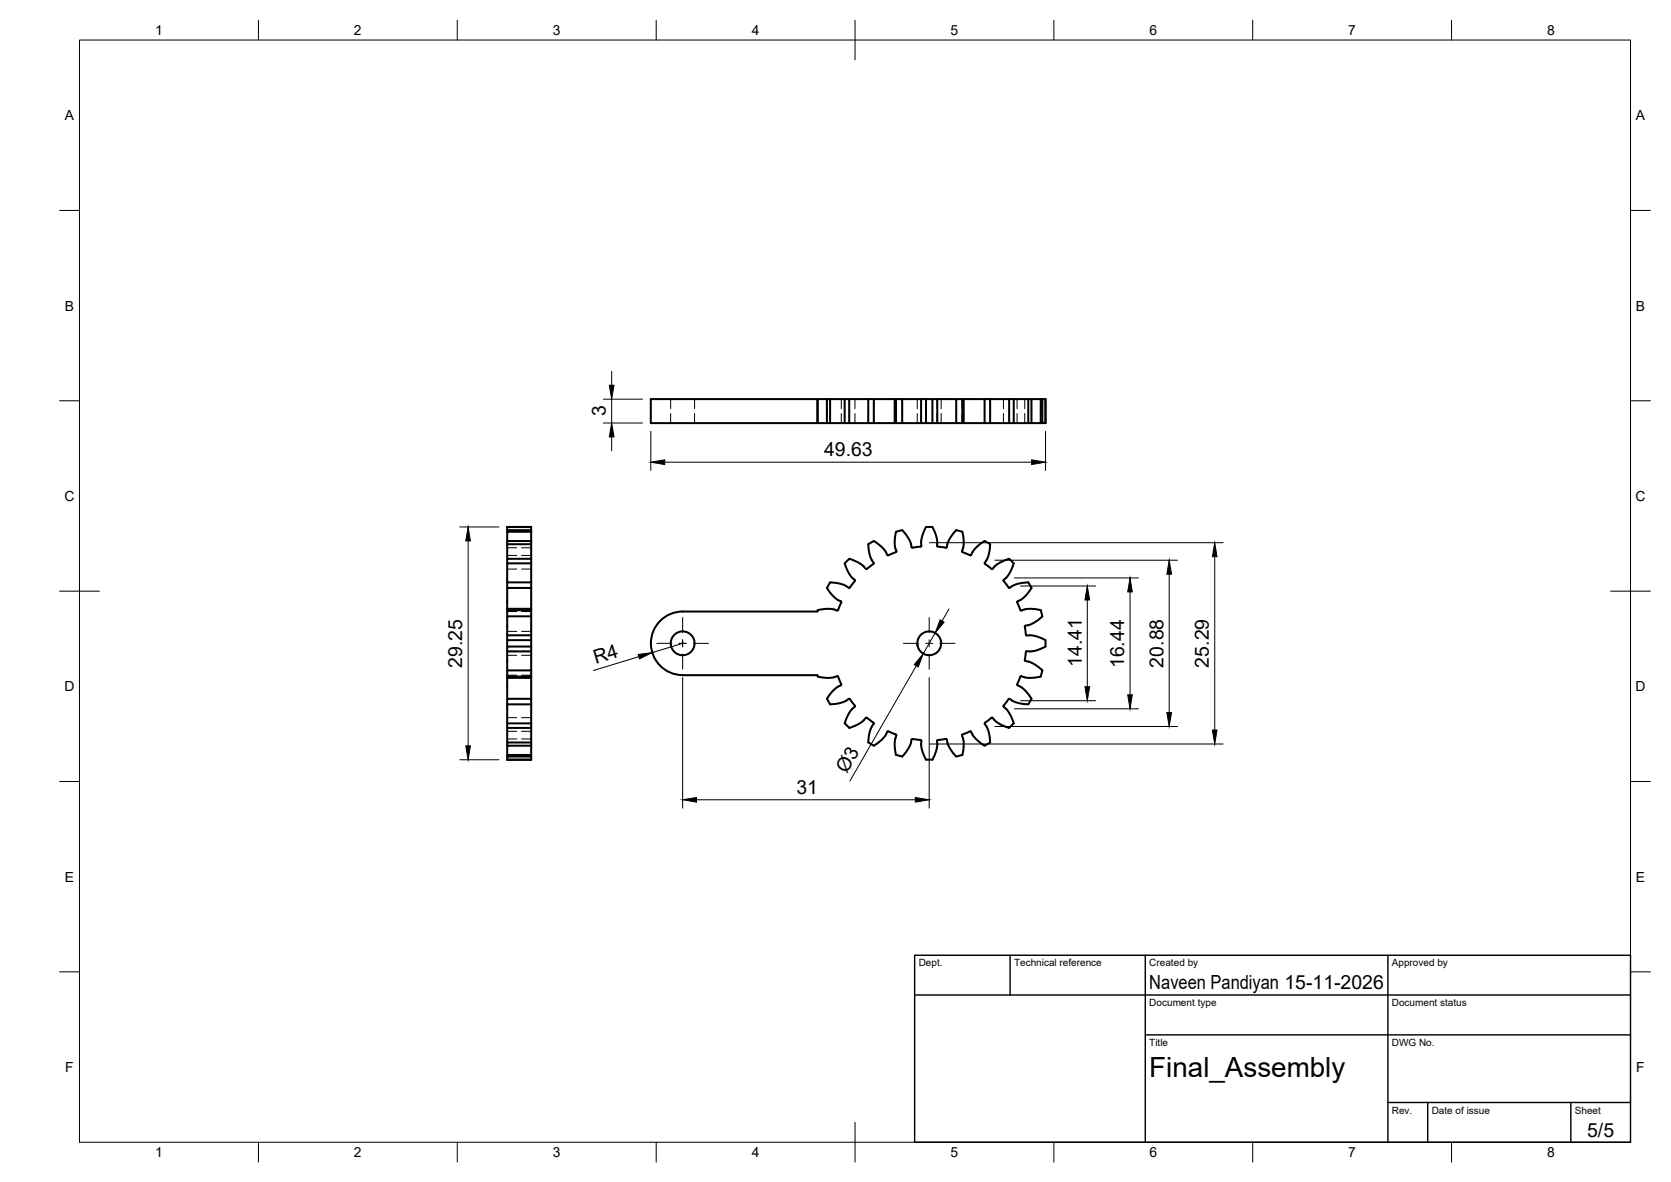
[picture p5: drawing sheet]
<svg xmlns="http://www.w3.org/2000/svg" width="420mm" height="297mm" viewBox="0 0 420 297" stroke-linecap="round" stroke-linejoin="round" font-family="sans-serif">
<!-- layer: Visible -->
<g fill="none" stroke="#000" stroke-width=".51">
<path d="M163.6 100.3h41.9v6h-41.9zM205.5 106.3h57.4M205.5 100.3l.1 6M205.6 100.3h2.3v6M207.9 100.3h.8v6M208.7 100.3h3.7v6M212.4 100.3h1.1v6M213.5 100.3h4.8M218.3 100.3h1.4v6M218.3 100.3v6M219.7 100.3h5.3M225 100.3h.3v6"/>
<path d="M225 100.3v6M225.3 100.3h1.5v6M226.8 100.3h4.8M231.6 100.3h1.2v6M231.6 100.3v6M232.8 100.3h1.6v6M234.4 100.3h1.3M235.7 100.3h4.7v6M235.7 100.3v6M240.4 100.3h1.6v6M242 100.3h.3M242.3 100.3h5.3v6"/>
<path d="M242.3 100.3v6M247.6 100.3h1.4v6M249 100.3h4.7v6M253.7 100.3h1.2v6M254.9 100.3h3.7v6M258.6 100.3h.8v6M259.4 100.3h2.3v6M261.7 100.3h.4v6M262.1 100.3h.8v6M262.9 100.3h.1M262.9 100.3v6M127.5 132.4h.1"/>
<path d="M127.5 132.4h6.1M133.6 132.4v58.5M133.6 136.8h-6.1v3.6M133.6 136h-6.1v.8M133.6 133.6h-6.1v2.4M133.6 133.2h-6.1v.4M133.6 132.4h-6.1v.8M219.7 136l2.1 1.6 1.4 1.9 1.3-.4a.77 .77 0 0 0 .9-.6M219.7 136l-1 .5a.84 .84 0 0 0-.3 1.1l.5 2.4 .8 1.4a.76 .76 0 0 1-.7 .8l-.4 .2a.77 .77 0 0 1-.9 .5l-1.3-1.2-1.6-.8a1.3 1.3 0 0 0-2.1 .4 1.01 1.01 0 0 0 0 1.3l1.1 2.1 1.2 1.2-1.3 1.8h-.3l-2.1-1-2.6-.3M229.4 137.6l-.2-.1-.5-1.7-1-1.6a1.33 1.33 0 0 0-2-.7 1.03 1.03 0 0 0-.6 1.2l-.1 2 .4 1.8M237.9 137.6l-1.3-.1a.77 .77 0 0 1-1-.4l-.1-2-.5-1.4a1.35 1.35 0 0 0-1.8-1.3 1.02 1.02 0 0 0-.8 1l-.7 1.9-.1 2-2.2 .3M242 133.6l.3 3.2-.4 1.8 1.3 .6a.77 .77 0 0 0 1 .2"/>
<path d="M242 133.6l-.4-.1a1.34 1.34 0 0 0-2.1 .7l-.9 1.6-.5 1.7-.3 .1M244.2 139.5l1.1-1.7 2.3-1.8 1.4 .8-.5 2.8-.9 2 1.7 1.4 .3-.1M127.5 159.6v1.3M127.5 153v.3M127.5 159.6h6.1M127.5 153h6.1M133.6 154.9h-6.1v4.7M133.6 147.8h-6.1v5.2M133.6 141.6h-6.1v4.8M133.6 153.3h-6.1v1.6M133.6 146.4h-6.1v1.4M133.6 140.4h-6.1v1.2"/>
<path d="M208.7 146.4l-.2 .3a1.34 1.34 0 0 0 .2 2.2l1.4 1.5 1.3 .7a.77 .77 0 0 1-.2 1l-.5 1.2M210.5 153.4l-1-.3-1.5-.1-2.4 .3-.1 .4h-33.8a8 8 0 0 0-8 8 8 8 0 0 0 8 8h33.8M210.7 153.3l-.2 .1M249.6 142.9l.8-.9 2.1-1.1a1.32 1.32 0 0 1 2.1 .4l.3 .3-.8 2-.8 1.3-.9 .8a.77 .77 0 0 0 .5 1l.2 .3a.81 .81 0 0 0 .8 .7l1.2-.7 1.6-.5 1.9-.1 .2 .3a1.36 1.36 0 0 1-.2 2.2l-1.3 1.4-1.4 .8a.77 .77 0 0 0 .2 1l.5 1.2M256.6 153.3l.2 .1M256.8 153.4l1.5-.4h1.5l1.9 .3 .1 .4a1.34 1.34 0 0 1-.7 2.1l-1.8 1.1-1.5 .3a.76 .76 0 0 0 0 1.1l.1 1.2M258 159.5l.2 .2M258.1 159.7l1.2-.1 1.6 .4 2 .9v.4a1.33 1.33 0 0 1-1.2 1.8l-1.5 .5-2.2 .1-.2 1.4a.76 .76 0 0 0 0 1M127.5 177v4.8M127.5 170.4v5.2M127.5 163.7v4.8M127.5 177h6.1"/>
<path d="M127.5 170.4h6.1M127.5 163.7h6.1M133.6 175.6h-6.1v1.4M133.6 170h-6.1v.4M133.6 168.5h-6.1v1.5M133.6 162.5h-6.1v1.2M133.6 160.9h-6.1v1.6M205.5 169.7l.1 .3 1.9 .3h1.5l1.5-.4M207.9 175.6l.8 1.4M208.7 177l3-.5 1.7-.9a.76 .76 0 0 1 .8 .8l.2 .3a.77 .77 0 0 1 .5 .9M210.5 169.9l.2 .1M210.7 170l.8 1.9"/>
<path d="M211.5 172l-.1 .2-1 .5-1 1-1.5 1.9M214.9 177.6l-1.1 1.1-.9 1.8a1.29 1.29 0 0 0 .4 2.1l.2 .3 2-.8 1.3-.8 .9-.9h.3l1.7 1.4-1 2.2-.4 2.6 1.4 .8M252.4 177.6l.9 .9 1.1 2a1.3 1.3 0 0 1-.4 2.1 .85 .85 0 0 1-1 .1l-2.1-1.1-1.3-1.2M255.8 172l.1 .2 1 .5 1 1 1.5 1.9M256.6 170l-.8 2M256.8 169.9l-.2 .1M257.8 166.1l1.5 .4 1.8 1.1a1.33 1.33 0 0 1 .7 2 .85 .85 0 0 1-.9 .6l-2.6 .1-1.5-.4M258.6 177l-2.7-.4-2.2-1-1.3 1.7v.3M259.4 175.6l-.8 1.4M127.5 190.9h6.1M133.6 190.9h-6.1M133.6 190.1h-6.1v.8"/>
<path d="M133.6 189.7h-6.1v.4M133.6 187.4h-6.1v2.3M133.6 186.6h-6.1v.8M133.6 182.9h-6.1v3.7M133.6 181.8h-6.1v1.1M223.1 183.9a.77 .77 0 0 1 1 .2l1.2 .5M223.1 183.9l-.5 1-.8 .9-2.1 1.6M225.3 184.6l.1 .2M225.4 184.9l-.4 1.8 .3 3 1.6 .4M231.5 186l.2 .2v1.9l.6 1.6a1.3 1.3 0 0 0 1.8 1.2 1.01 1.01 0 0 0 .8-1l.6-1.7 .1-2 .2-.2M231.5 186l-1.2-.2a.76 .76 0 0 0-1.1 .1l-.6 1.9-1.8 2.3M235.8 186l1.2-.2a.76 .76 0 0 1 1.1 .1l.6 1.9 1.7 2.3"/>
<path d="M242 189.7l-1.6 .4M242 184.6l-.1 .2 .4 1.5v1l-.3 2.4M244.2 183.9a.77 .77 0 0 0-1 .2l-1.2 .5M249.6 180.4a.77 .77 0 0 0-.9 .5l-.4 .2a.76 .76 0 0 0-.7 .8l.7 1.2 .5 1.6 .2 1.9-.4 .2a1.34 1.34 0 0 1-2.2-.2l-1.5-1.4-.7-1.3"/>
<circle cx="171.7" cy="161.7" r="3"/>
<circle cx="233.6" cy="161.7" r="3"/>
</g>
<!-- layer: Hidden -->
<g fill="none" stroke="#000" stroke-width=".25">
<path d="M168.6 100.3v2.4M168.6 103.9v2.4M174.6 100.3v2.4M174.6 103.9v2.4M211.5 100.3v2.4M211.5 103.9v2.4M215 100.3v2.4M215 103.9v2.4M219.7 100.3v2.4M219.7 103.9v2.4M225.4 100.3v2.4M225.4 103.9v2.4"/>
<path d="M230.6 100.3v2.4M230.6 103.9v2.4M231.7 100.3v2.4M231.7 103.9v2.4M235.6 100.3v2.4M235.6 103.9v2.4M236.6 100.3v2.4M236.6 103.9v2.4M241.9 100.3v2.4M241.9 103.9v2.4M247.6 100.3v2.4M247.6 103.9v2.4"/>
<path d="M252.3 100.3v2.4M252.3 103.9v2.4M255.7 100.3v2.4M255.7 103.9v2.4M257.7 100.3v2.4M257.7 103.9v2.4M127.5 139.6h2.4M127.5 137.7h2.4M131.1 139.6h2.5M131.1 137.7h2.5M127.5 153.7h2.4M127.5 159.7h2.4"/>
<path d="M127.5 153.4h2.4M127.5 147.8h2.4M127.5 143h2.4M127.5 158.7h2.4M131.1 153.7h2.5M131.1 159.7h2.5M131.1 153.4h2.5M131.1 147.8h2.5M131.1 143h2.5M131.1 158.7h2.5M127.5 169.7h2.4M127.5 175.6h2.4"/>
<path d="M127.5 169.9h2.4M127.5 163.6h2.4M127.5 164.7h2.4M131.1 169.7h2.5M131.1 175.6h2.5M131.1 169.9h2.5M131.1 163.6h2.5M131.1 164.7h2.5M127.5 185.7h2.4M127.5 183.8h2.4M127.5 180.3h2.4M131.1 185.7h2.5"/>
<path d="M131.1 183.8h2.5M131.1 180.3h2.5"/>
</g>
<!-- layer: BORDER -->
<g fill="none" stroke="#000" stroke-width=".25">
<path d="M20 10.1h390v276.9h-390zM65 5.1v5M115 5.1v5M165 5.1v5M215 5.1v10M265 5.1v5M315 5.1v5M365 5.1v5M15 52.9h5M410 52.9h5M15 100.7h5M410 100.7h5"/>
<path d="M15 148.6h10M405 148.6h10M15 196.4h5M410 196.4h5M15 244.2h5M410 244.2h5M65 287v5M115 287v5M165 287v5M215 282.1v9.9M265 287v5M315 287v5"/>
<path d="M365 287v5"/>
</g>
<!-- layer: TITLEBLOCK -->
<path d="M230 240.1h180v46.9h-180zM230 250h180M254 240.1v9.9M288 240.1v46.9M349 240.1v46.9M288 260.1h122M349 277.1h61M359 277.1v9.9M395 277.1v9.9" fill="none" stroke="#000" stroke-width=".36"/>
<!-- layer: Smart Centers -->
<path d="M171.6 155.2v3.8M233.6 155.2v3.8M165.1 161.7h3.9M170.8 161.7h1.7M171.6 160.8v1.8M171.6 164.4v3.8M174.3 161.7h3.8M227.1 161.7h3.9M232.7 161.7h1.8M233.6 160.8v1.8M233.6 164.4v3.8M236.3 161.7h3.8" fill="none" stroke="#000" stroke-width=".25"/>
<!-- layer: FD_Dimensions -->
<g fill="none" stroke="#000" stroke-width=".25">
<path d="M153.8 93.3v3.5M151.7 106.3h9.8M151.7 100.3h9.8M153.8 100.3v6M153.8 109.8v3.5M163.6 108.4v9.8M167.1 116.1h92.3M262.9 108.4v9.8M115.6 132.4h9.9M117.7 135.9v51.5M233.7 136.4h73.8M305.4 139.9v43.6"/>
<path d="M235.1 159.1l-3 5.2M238.6 153l-1.7 3M250.1 140.8h46M255.1 145.2h31.1M256.6 147.3h18.9M273.4 150.8v21.8M284.1 148.7v25.9M294 144.3v34.8M160.6 165l-11.4 3.5M171.6 161.7l-7.6 2.3M171.6 170.3v32.8M230.4 167.3l-16.7 29"/>
<path d="M233.6 170.3v32.8M255.1 178.1h31.1M256.6 176.1h18.9M115.6 190.9h9.9M233.7 187h73.8M250.1 182.6h46M175.1 201h55"/>
</g>
<g fill="#000" stroke="#000" stroke-width=".25">
<path d="M153.2 96.8h1.2l-.6 3.5zM153.8 106.3l.6 3.5h-1.2zM163.6 116.1l3.5-.5v1.1zM259.4 115.6l3.5 .5-3.5 .6zM117.7 132.4l.6 3.5h-1.2zM305.4 136.4l.6 3.5h-1.2zM236.4 155.8l1 .5-2.3 2.8zM273.4 147.3l.6 3.5h-1.2zM284.1 145.2l.6 3.5h-1.2zM294 140.8l.6 3.5h-1.2zM160.5 164.5l3.5-.5-3.2 1.6zM232.1 164.3l-1.2 3.3-1-.6z"/>
<path d="M272.8 172.6h1.2l-.6 3.5zM283.5 174.6h1.2l-.6 3.5zM293.4 179.1h1.2l-.6 3.5zM117.1 187.4h1.2l-.6 3.5zM304.8 183.5h1.2l-.6 3.5zM171.6 201l3.5-.6v1.2zM230.1 200.4l3.5 .6-3.5 .6z"/>
</g>
<text font-size="7" x="289" y="270.6">Final_Assembly</text>
<g font-size="4.9">
<text x="152.3" y="104.7" transform="rotate(-90 152.3 104.7)">3</text>
<text x="207.2" y="114.7">49.63</text>
<text x="116.2" y="167.8" transform="rotate(-90 116.2 167.8)">29.25</text>
<text x="149.8" y="166.9" transform="rotate(-17 149.8 166.9)">R4</text>
<text x="272" y="167.6" transform="rotate(-90 272 167.6)">14.41</text>
<text x="282.7" y="167.9" transform="rotate(-90 282.7 167.9)">16.44</text>
<text x="292.5" y="167.8" transform="rotate(-90 292.5 167.8)">20.88</text>
<text x="304" y="167.8" transform="rotate(-90 304 167.8)">25.29</text>
<text x="212.9" y="194.5" transform="rotate(-60 212.9 194.5)">Ø3</text>
<text x="200.3" y="199.5">31</text>
<text x="289" y="248.5">Naveen Pandiyan 15-11-2026</text>
<text x="399.1" y="285.7">5/5</text>
</g>
<g font-size="3.5">
<text x="39" y="8.8">1</text>
<text x="89" y="8.8">2</text>
<text x="139" y="8.8">3</text>
<text x="189" y="8.8">4</text>
<text x="239" y="8.8">5</text>
<text x="289" y="8.8">6</text>
<text x="339" y="8.8">7</text>
<text x="389" y="8.8">8</text>
<text x="16.3" y="30.2">A</text>
<text x="411.3" y="30.2">A</text>
<text x="16.3" y="78">B</text>
<text x="411.3" y="78">B</text>
<text x="16.2" y="125.9">C</text>
<text x="411.2" y="125.9">C</text>
<text x="16.2" y="173.7">D</text>
<text x="411.2" y="173.7">D</text>
<text x="16.3" y="221.6">E</text>
<text x="411.3" y="221.6">E</text>
<text x="16.4" y="269.4">F</text>
<text x="411.4" y="269.4">F</text>
<text x="39" y="290.8">1</text>
<text x="89" y="290.8">2</text>
<text x="139" y="290.8">3</text>
<text x="189" y="290.8">4</text>
<text x="239" y="290.8">5</text>
<text x="289" y="290.8">6</text>
<text x="339" y="290.8">7</text>
<text x="389" y="290.8">8</text>
</g>
<g font-size="2.5">
<text x="231" y="242.9">Dept.</text>
<text x="255" y="242.9">Technical reference</text>
<text x="289" y="242.9">Created by</text>
<text x="350" y="242.9">Approved by</text>
<text x="289" y="252.8">Document type</text>
<text x="350" y="252.8">Document status</text>
<text x="289" y="262.9">Title</text>
<text x="350" y="262.9">DWG No.</text>
<text x="350" y="279.9">Rev.</text>
<text x="360" y="279.9">Date of issue</text>
<text x="396" y="279.9">Sheet</text>
</g>
</svg>
